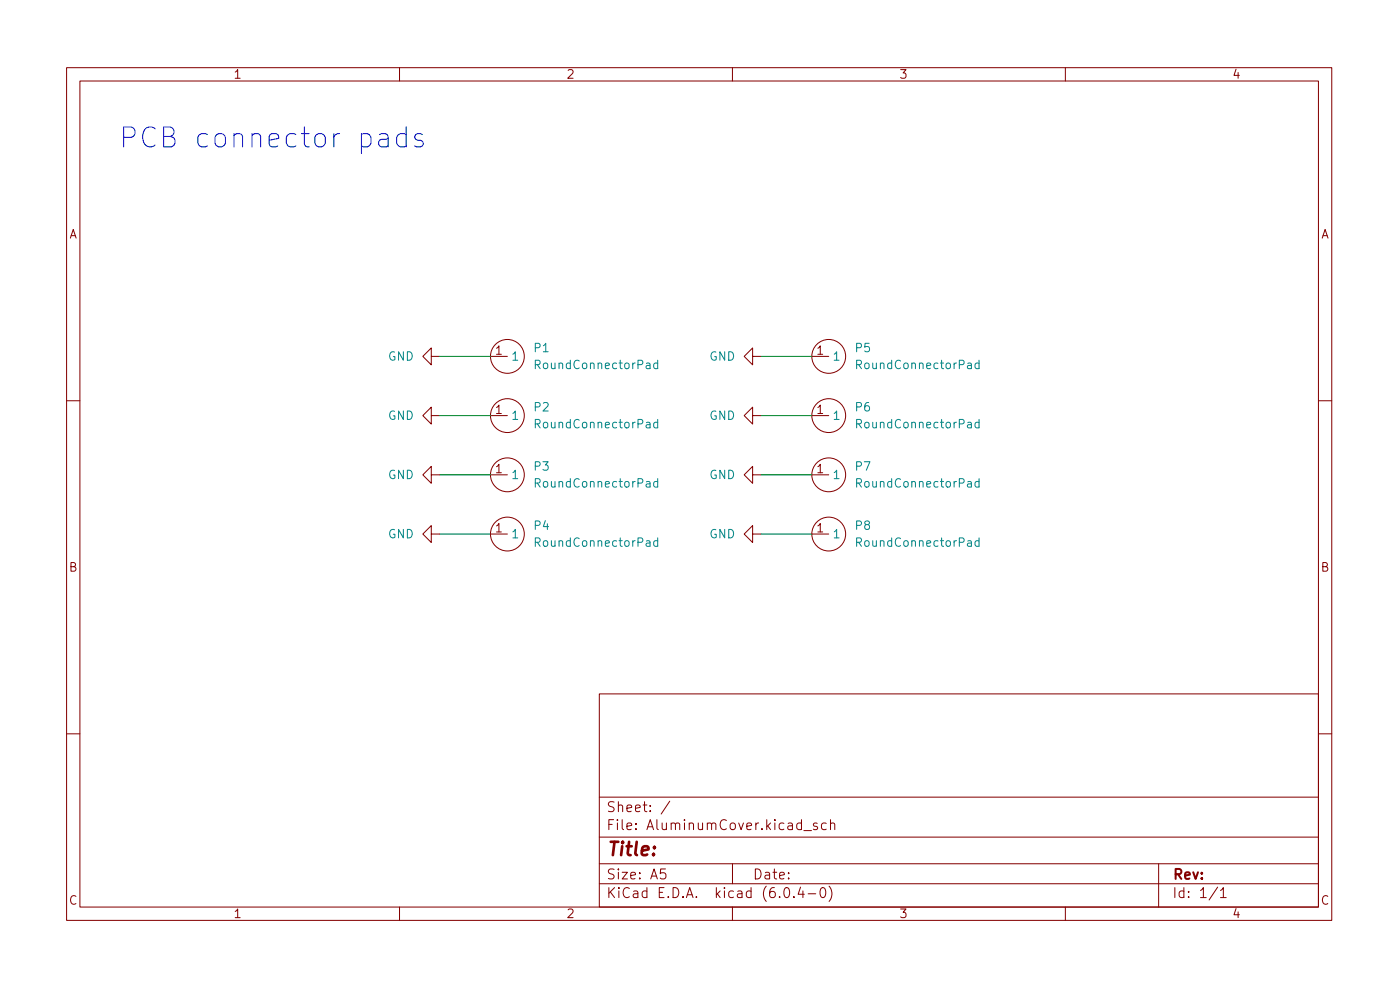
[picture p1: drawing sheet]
<svg xmlns="http://www.w3.org/2000/svg" width="210mm" height="148mm" viewBox="0 0 210 148" stroke-linecap="round" stroke-linejoin="round" font-family="sans-serif">
<g fill="none" stroke="#840000" stroke-width=".15">
<path d="M10 10.2h190v128h-190zM12 12.2h186v124h-186zM60 10.2v2M110 10.2v2M160 10.2v2M64.8 53.5v-1.3l-1.3 1.3 1.3 1.3v-1.3h1.2M73.7 53.5h2.5M113 53.5v-1.3l-1.2 1.3 1.2 1.3v-1.3h1.3M121.9 53.5h2.6M10 60.2h2M64.8 62.4v-1.3l-1.3 1.3 1.3 1.3v-1.3h1.2M64.8 71.3v-1.3l-1.3 1.3 1.3 1.3v-1.3h1.2"/>
<path d="M73.7 62.4h2.5M73.7 71.3h2.5M113 62.4v-1.3l-1.2 1.3 1.2 1.3v-1.3h1.3M113 71.3v-1.3l-1.2 1.3 1.2 1.3v-1.3h1.3M121.9 62.4h2.6M121.9 71.3h2.6M198 60.2h2M64.8 80.2v-1.3l-1.3 1.3 1.3 1.2v-1.2h1.2M73.7 80.2h2.5M113 80.2v-1.3l-1.2 1.3 1.2 1.2v-1.2h1.3M121.9 80.2h2.6M10 110.2h2"/>
<path d="M90 104.2h108v32h-108zM90 119.7h108M198 110.2h2M60 136.2v2M90 132.7h108M90 129.7h108M90 125.7h108M99.9 130.4h-.7v.8l.2-.2 .5 .1 .1 .2-.1 .5-.2 .1h-.3l-.2-.1M100.6 120.3l-1.3 1.9M110 136.2v2M110 129.7v3M117.9 133.3l.3-.1a.94 .94 0 0 1 0 1.5h-.1a1 1 0 0 1-.2-1.4z"/>
<path d="M119.2 134.6v.1M120.2 133.2l-.3 1h.9M120.6 133.7v1M120.7 124.7h1.2M121.4 134.2h1.1M122.7 123.6l-.3-.1-.2 .3v.2l.5 .1v.4h-.5M123.4 133.3l.3-.1a.94 .94 0 0 1 0 1.5h-.2a1 1 0 0 1-.1-1.4zM124.1 123.6l-.4-.1-.3 .3v.5l.1 .2h.6M124.5 133a1.72 1.72 0 0 1 0 2.3M124.7 123.7a.37 .37 0 0 1 .7 .1v.7M124.7 123v1.5M160 136.2v2"/>
<path d="M174 129.7v6.5M182.9 133.2l-1.3 1.9M183.3 133.7l.4-.5v1.5M183.3 134.7h.9"/>
<circle cx="76.2" cy="53.5" r="2.54"/>
<circle cx="124.5" cy="53.5" r="2.54"/>
<circle cx="76.2" cy="62.4" r="2.54"/>
<circle cx="76.2" cy="71.3" r="2.54"/>
<circle cx="124.5" cy="62.4" r="2.54"/>
<circle cx="124.5" cy="71.3" r="2.54"/>
<circle cx="76.2" cy="80.2" r="2.54"/>
<circle cx="124.5" cy="80.2" r="2.54"/>
</g>
<g fill="none" stroke="#008484" stroke-width=".15">
<path d="M98.8 54.6l-.4-.1-.2 .2v.4l.1 .2h.5M98.8 54.1v1.2M147 54.6l-.3-.1-.3 .2v.4l.2 .2h.4M147 54.1v1.2M98.8 63.4h-.4l-.2 .2v.4l.1 .2h.5M98.8 72.3h-.4l-.2 .2v.4l.1 .2h.5M98.8 63v1.2M98.8 71.9v1.2M147 63.4h-.3l-.3 .2v.4l.2 .2h.4M147 72.3h-.3l-.3 .2v.4l.2 .2h.4M147 63v1.2M147 71.9v1.2"/>
<path d="M98.8 81.2h-.4l-.2 .2v.4l.1 .2h.5M98.8 80.7v1.3M147 81.2h-.3l-.3 .2v.4l.2 .2h.4M147 80.7v1.3"/>
</g>
<path d="M61 19.1v3M57 20.2l.3-.1h.6l.2 .1 .2 .3v1.6M58.3 20.8l-.3 .1h-.7a.59 .59 0 0 0-.5 .6 .59 .59 0 0 0 .5 .6h.7l.3-.2M61 20.2l-.3-.1h-.6l-.4 .2-.1 .3v.9l.3 .4 .2 .2h.6l.3-.2M63.4 20.2l-.3-.1h-.4l-.3 .1-.1 .3 .1 .4 1 .3 .2 .3-.2 .4-.3 .2h-.5l-.3-.2" fill="none" stroke="#0000c2" stroke-width=".15"/>
<path d="M66 53.5h7.7M114.3 53.5h7.6M66 71.3h7.7M66 62.4h7.7M114.3 71.3h7.6M114.3 62.4h7.6M66 80.2h7.7M114.3 80.2h7.6" fill="none" stroke="#008400" stroke-width=".15"/>
<text font-size="4.2" fill="#0000c2" x="17.8" y="22.2">PCB connector pads</text>
<text font-size="2.8" fill="#840000" x="91" y="128.5">Title:</text>
<g font-size="2.1" fill="#840000">
<text x="91" y="124.6">File: AluminumCover.kicad_sch</text>
<text x="91" y="121.9">Sheet: /</text>
<text x="91" y="134.8">KiCad E.D.A. kicad (6.0.4-0)</text>
<text x="91" y="132">Size: A5</text>
<text x="113" y="132">Date:</text>
<text x="176" y="132">Rev:</text>
<text x="176" y="134.8">Id: 1/1</text>
</g>
<g font-size="1.8" fill="#840000">
<text x="35" y="11.8">1</text>
<text x="85" y="11.8">2</text>
<text x="135" y="11.8">3</text>
<text x="185" y="11.8">4</text>
<text x="10.3" y="35.8">A</text>
<text x="198.4" y="35.8">A</text>
<text x="74.4" y="53.2">1</text>
<text x="122.7" y="53.2">1</text>
<text x="74.4" y="62.1">1</text>
<text x="122.7" y="62.1">1</text>
<text x="74.4" y="71">1</text>
<text x="122.7" y="71">1</text>
<text x="74.4" y="79.9">1</text>
<text x="122.7" y="79.9">1</text>
<text x="10.3" y="85.8">B</text>
<text x="198.4" y="85.8">B</text>
<text x="10.3" y="135.8">C</text>
<text x="35" y="137.8">1</text>
<text x="85" y="137.8">2</text>
<text x="135" y="137.8">3</text>
<text x="185" y="137.8">4</text>
<text x="198.4" y="135.8">C</text>
</g>
<g font-size="1.8" fill="#008484">
<text x="80.2" y="52.9">P1</text>
<text x="128.5" y="52.9">P5</text>
<text x="58.3" y="54.1">GND</text>
<text x="76.7" y="54.1">1</text>
<text x="80.7" y="55.4">RoundConnectorPad</text>
<text x="106.5" y="54.1">GND</text>
<text x="125" y="54.1">1</text>
<text x="129" y="55.4">RoundConnectorPad</text>
<text x="58.3" y="63">GND</text>
<text x="76.7" y="63">1</text>
<text x="80.2" y="61.8">P2</text>
<text x="80.7" y="64.3">RoundConnectorPad</text>
<text x="106.5" y="63">GND</text>
<text x="125" y="63">1</text>
<text x="128.5" y="61.8">P6</text>
<text x="129" y="64.3">RoundConnectorPad</text>
<text x="58.3" y="71.9">GND</text>
<text x="76.7" y="71.9">1</text>
<text x="80.2" y="70.6">P3</text>
<text x="106.5" y="71.9">GND</text>
<text x="125" y="71.9">1</text>
<text x="128.5" y="70.6">P7</text>
<text x="80.7" y="73.2">RoundConnectorPad</text>
<text x="129" y="73.2">RoundConnectorPad</text>
<text x="58.3" y="80.8">GND</text>
<text x="76.7" y="80.8">1</text>
<text x="80.2" y="79.5">P4</text>
<text x="80.7" y="82.1">RoundConnectorPad</text>
<text x="106.5" y="80.8">GND</text>
<text x="125" y="80.8">1</text>
<text x="128.5" y="79.5">P8</text>
<text x="129" y="82.1">RoundConnectorPad</text>
</g>
</svg>
